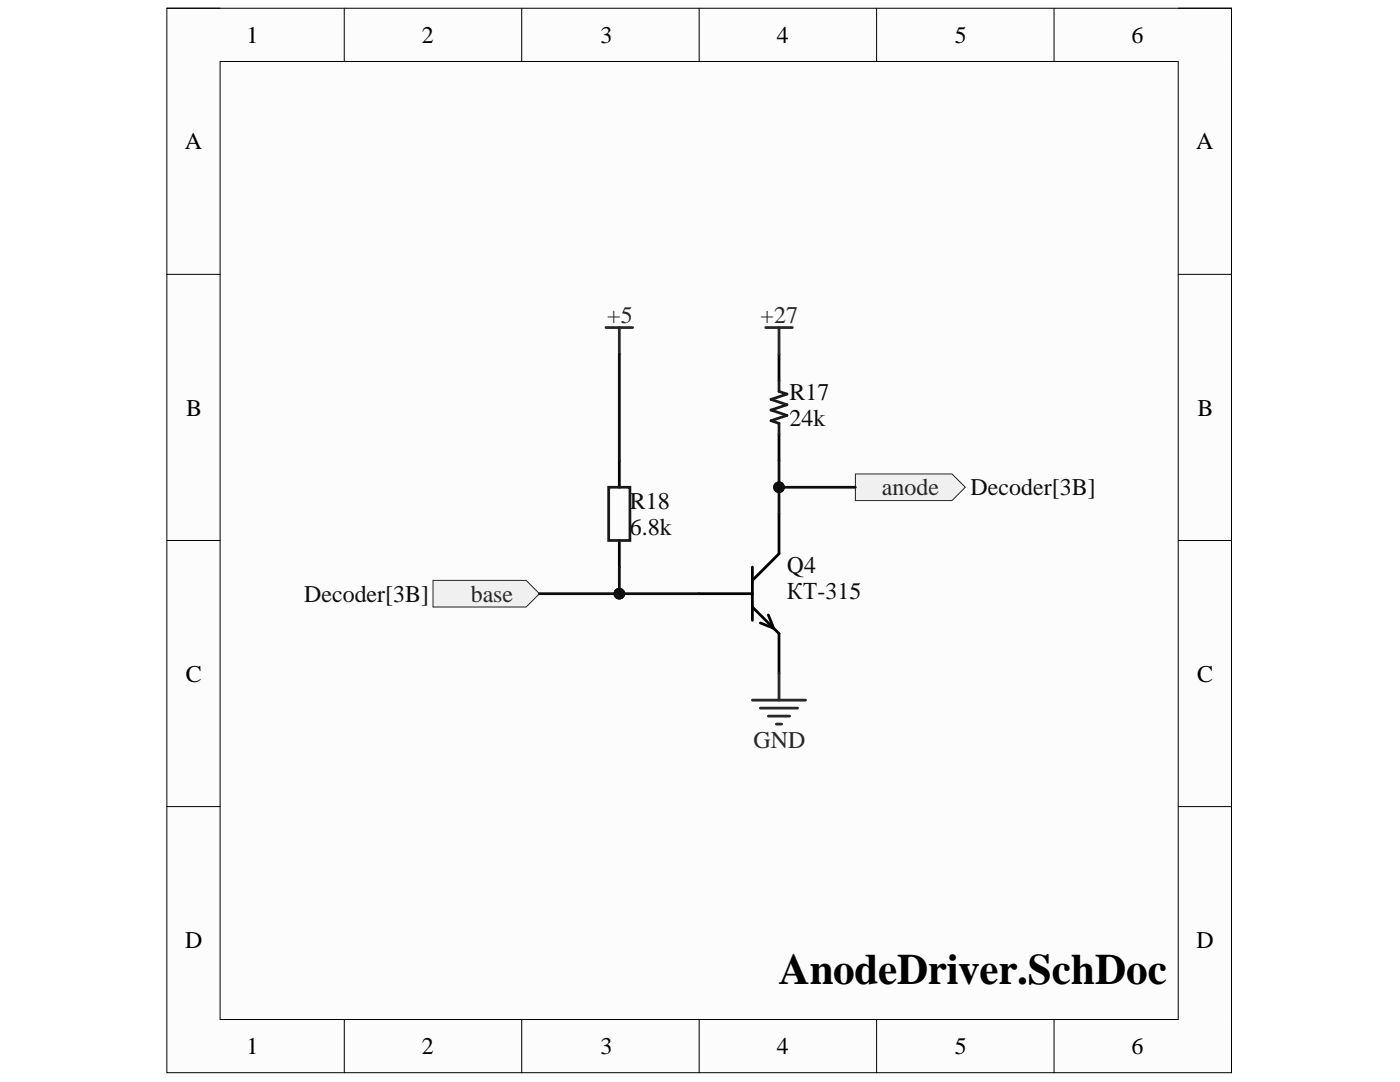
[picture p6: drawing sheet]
<svg xmlns="http://www.w3.org/2000/svg" width="279mm" height="216mm" viewBox="0 0 279 216" stroke-linecap="round" stroke-linejoin="round" font-family="sans-serif">
<path d="M33.3 1.6h212.5v212.4h-212.5z" fill-rule="evenodd" fill="#fcfcfc"/>
<path d="M33.3 1.6h212.5v212.4h-212.5z" fill="none" stroke="#000" stroke-width=".2"/>
<path d="M43.9 12.3h191.2v191.1h-191.2z" fill-rule="evenodd" fill="#fcfcfc"/>
<g fill="none" stroke="#000" stroke-width=".2">
<path d="M33.3 1.6h10.6M43.9 12.3h191.2v191.1h-191.2zM68.7 1.6v10.7M104.1 1.6v10.7M139.5 1.6v10.7M174.9 1.6v10.7M210.4 1.6v10.7M235.1 1.6h10.7v10.7M33.3 54.7h10.6M235.1 54.7h10.7M33.3 107.8h10.6M235.1 107.9h10.7"/>
<path d="M33.3 160.9h10.6M235.1 160.9h10.7M68.7 203.4v10.6M104.1 203.4v10.6M139.5 203.4v10.6M174.9 203.4v10.6M210.4 203.4v10.6M245.8 203.4v10.6"/>
</g>
<path d="M139.5 118.5h10.7M150.2 113.2v10.6M155.5 102.5v8l-5.3 5.3M150.2 121.1l5.3 5.3v8M153.3 122.7l1.1 2.7-2.7-1.1" fill="none" stroke="#000" stroke-width=".55"/>
<path d="M150.2 139.7h10.6M155.5 134.4v5.3M151.7 141.3h7.5M153.3 142.9h4.3M154.9 144.5h1.1" fill="none" stroke="#262626" stroke-width=".55"/>
<path d="M86.4 115.8h18.6l2.7 2.7-2.7 2.6h-18.6z" fill-rule="evenodd" fill="#f0f0f0"/>
<path d="M86.4 115.8h18.6l2.7 2.7-2.7 2.6h-18.6z" fill="none" stroke="#262626" stroke-width=".2"/>
<path d="M155.5 70.7v5.3M155.5 86.6v5.3" fill="none" stroke="#000" stroke-width=".55"/>
<path d="M155.5 76v2.1l1.6 .5-3.2 1.1 3.2 1.1-3.2 1 3.2 1.1-3.2 1 1.6 .6v2.1" fill="none" stroke="#1c1c1c" stroke-width=".55"/>
<path d="M120.9 65.4h5.4M123.6 65.4v5.3M152.8 65.4h5.3M155.5 65.4v5.3" fill="none" stroke="#262626" stroke-width=".55"/>
<path d="M170.7 94.6h19.3l2.6 2.6-2.6 2.7h-19.3z" fill-rule="evenodd" fill="#f0f0f0"/>
<path d="M170.7 94.6h19.3l2.6 2.6-2.6 2.7h-19.3z" fill="none" stroke="#262626" stroke-width=".2"/>
<path d="M123.6 91.9v5.3M123.6 107.8v5.4" fill="none" stroke="#000" stroke-width=".55"/>
<path d="M121.5 97.2h4.2v10.6h-4.2z" fill="none" stroke="#1c1c1c" stroke-width=".55"/>
<path d="M107.7 118.5h31.8" fill="none" stroke="#0e0e0e" stroke-width=".55"/>
<circle cx="123.6" cy="118.5" r="1.06" fill="#0e0e0e"/>
<circle cx="123.6" cy="118.5" r="1.06" fill="none" stroke="#0e0e0e" stroke-width=".2"/>
<path d="M123.6 113.2v5.3" fill="none" stroke="#0e0e0e" stroke-width=".55"/>
<circle cx="123.6" cy="118.5" r="1.06" fill="#0e0e0e"/>
<circle cx="123.6" cy="118.5" r="1.06" fill="none" stroke="#0e0e0e" stroke-width=".2"/>
<path d="M123.6 70.7v21.2M155.5 97.2h15.2" fill="none" stroke="#0e0e0e" stroke-width=".55"/>
<circle cx="155.5" cy="97.2" r="1.06" fill="#0e0e0e"/>
<circle cx="155.5" cy="97.2" r="1.06" fill="none" stroke="#0e0e0e" stroke-width=".2"/>
<path d="M155.5 91.9v10.6" fill="none" stroke="#0e0e0e" stroke-width=".55"/>
<circle cx="155.5" cy="97.2" r="1.06" fill="#0e0e0e"/>
<circle cx="155.5" cy="97.2" r="1.06" fill="none" stroke="#0e0e0e" stroke-width=".2"/>
<text font-size="8.6" x="155.4" y="196.3">AnodeDriver.SchDoc</text>
<g font-size="4.8">
<text x="49.2" y="8.6">1</text>
<text x="84.2" y="8.6">2</text>
<text x="119.8" y="8.6">3</text>
<text x="155" y="8.6">4</text>
<text x="190.5" y="8.6">5</text>
<text x="225.8" y="8.6">6</text>
<text x="36.9" y="29.8">A</text>
<text x="238.7" y="29.8">A</text>
<text x="37.1" y="82.9">B</text>
<text x="239" y="82.9">B</text>
<text x="37.1" y="136">C</text>
<text x="238.9" y="136">C</text>
<text x="37" y="189.1">D</text>
<text x="238.8" y="189.1">D</text>
<text x="49.2" y="210.4">1</text>
<text x="84.2" y="210.4">2</text>
<text x="119.8" y="210.4">3</text>
<text x="155" y="210.4">4</text>
<text x="190.5" y="210.4">5</text>
<text x="225.8" y="210.4">6</text>
</g>
<g font-size="4.8" fill="#262626">
<text x="121.2" y="64.4">+5</text>
<text x="151.8" y="64.4">+27</text>
<text x="176" y="98.9">anode</text>
<text x="93.9" y="120.1">base</text>
<text x="150.4" y="149.3">GND</text>
</g>
<g font-size="4.8" fill="#0e0e0e">
<text x="157.6" y="79.8">R17</text>
<text x="157.6" y="85">24k</text>
<text x="125.7" y="101.5">R18</text>
<text x="193.7" y="98.9">Decoder[3B]</text>
<text x="125.7" y="106.8">6.8k</text>
<text x="157" y="114.3">Q4</text>
<text x="157" y="119.6">КТ-315</text>
<text x="60.7" y="120.1">Decoder[3B]</text>
</g>
</svg>
